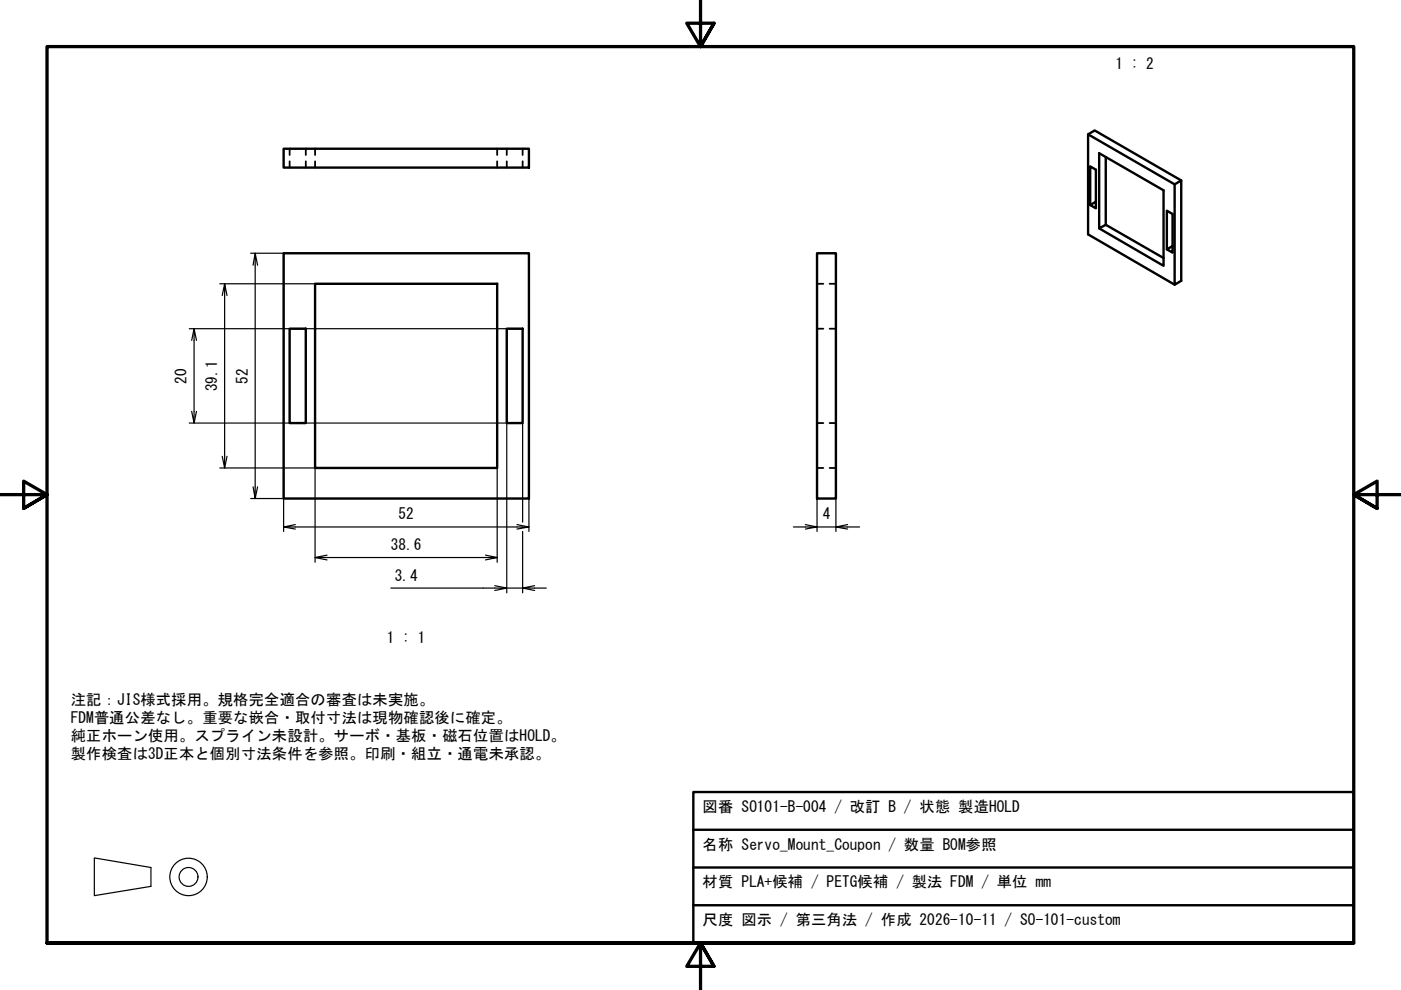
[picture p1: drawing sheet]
<svg xmlns="http://www.w3.org/2000/svg" width="297mm" height="210mm" viewBox="0 0 297 210" stroke-linecap="round" stroke-linejoin="round" font-family="sans-serif">
<!-- layer: Visible (ISO) -->
<path d="M60.1 31.5h52v4h-52zM230.7 28.5l18.3 10.6 1.4-.8v21.2l-1.4 .9v-21.3M234.4 33.3v14.4M250.4 38.3l-18.3-10.6-1.4 .8v21.2l18.3 10.7M60.1 53.7h52v52h-52zM173.2 53.7h4v52h-4zM232.3 42.8l-1.2 .7 1.2 .7v-8.2l-1.2-.7v8.2M233 48.4l13.7 8v-16l-13.7-7.9v15.9l1.4-.7 12.3 7M248.6 52.2l-1.2 .7 1.2 .7v-8.2l-1.2-.7v8.2M61.4 69.7h3.4v20h-3.4zM66.8 60.2h38.6v39h-38.6zM107.4 69.7h3.4v20h-3.4z" fill="none" stroke="#000" stroke-width=".51"/>
<!-- layer: Hidden (ISO) -->
<g fill="none" stroke="#000" stroke-width=".38">
<path d="M61.4 31.5v1.4M61.4 34.2v1.3M64.8 31.5v1.4M64.8 34.2v1.3M66.8 31.5v1.4M66.8 34.2v1.3M105.4 31.5v1.4M105.4 34.2v1.3M107.4 31.5v1.4M107.4 34.2v1.3M110.8 31.5v1.4M110.8 34.2v1.3"/>
<path d="M173.2 69.7h1.4M173.2 60.2h1.4M175.9 69.7h1.3M175.9 60.2h1.3M173.2 89.7h1.4M173.2 99.2h1.4M175.9 89.7h1.3M175.9 99.2h1.3"/>
</g>
<!-- layer: Border (ISO) -->
<path d="M148.5 -.1v10l-2.9-5h5.8l-2.9 5 2.9-5M0 104.9h10l-5-2.9v5.8l5-2.9-5 2.9M297 104.9h-10l5-2.9v5.8l-5-2.9 5 2.9M10 199.9v-190h277v190h-277h277M151.4 204.9l-2.9-5 2.9 5h-5.8l2.9-5v10" fill="none" stroke="#000" stroke-width=".7"/>
<!-- layer: Title (ISO) -->
<path d="M147 167.9h140v32h-140zM147 175.9h140M147 183.9h140M147 191.9h140" fill="none" stroke="#000" stroke-width=".51"/>
<!-- layer: Sketch Geometry (ISO) -->
<g fill="none" stroke="#000" stroke-width=".25">
<path d="M20 181.9l12 2v4l-12 2z"/>
<circle cx="40" cy="185.9" r="4"/>
<circle cx="40" cy="185.9" r="2"/>
</g>
<!-- layer: Dimension (ISO) -->
<g fill="none" stroke="#000" stroke-width=".25">
<path d="M53.1 53.7h7v59M54.1 53.7l-.4 2.5M54.6 56.2l-.5-2.5v52l-.4-2.5M112.1 53.7v59M40.1 69.7h70.7M41.1 69.7l-.5 2.5M41.7 72.2l-.6-2.5v20l-.5-2.5M46.6 60.2h58.8M47.6 60.2l-.5 2.4M48.1 62.6l-.5-2.4v39l-.5-2.5M173.2 69.7v43M177.2 69.7v43"/>
<path d="M40.1 89.7h70.7v21M41.7 87.2l-.6 2.5M46.6 99.2h58.8v20M48.1 96.7l-.5 2.5M66.8 99.2v20M107.4 89.7v36M53.1 105.7h7M54.6 103.2l-.5 2.5M60.1 111.7l2.5 .5M62.6 111.2l-2.5 .5h52l-2.5 .5M66.8 118.2l2.5 .5M69.3 117.7l-2.5 .5h38.6l-2.5 .5"/>
<path d="M102.9 117.7l2.5 .5M109.6 111.2l2.5 .5M110.8 112.7v13M168.2 111.7h5l-2.4 .5M170.8 111.2l2.4 .5h4l2.5 .5M179.7 111.2l-2.5 .5h5M82.9 124.7h24.5l-2.5 .5M104.9 124.2l2.5 .5h3.4l2.5 .5M113.3 124.2l-2.5 .5h5"/>
</g>
<g font-size="3.2">
<text x="236.5" y="14.7">1 : 2</text>
<text x="39.6" y="81.3" transform="rotate(-90 39.6 81.3)">20</text>
<text x="46" y="83" transform="rotate(-90 46 83)">39.1</text>
<text x="52.6" y="81.3" transform="rotate(-90 52.6 81.3)">52</text>
<text x="84.5" y="110.1">52</text>
<text x="174.4" y="110.1">4</text>
<text x="82.9" y="116.6">38.6</text>
<text x="83.7" y="123.1">3.4</text>
<text x="82" y="136.2">1 : 1</text>
<text x="15" y="149.6">注記：JIS様式採用。規格完全適合の審査は未実施。</text>
<text x="15" y="153.4">FDM普通公差なし。重要な嵌合・取付寸法は現物確認後に確定。</text>
<text x="15" y="157.1">純正ホーン使用。スプライン未設計。サーボ・基板・磁石位置はHOLD。</text>
<text x="15" y="160.9">製作検査は3D正本と個別寸法条件を参照。印刷・組立・通電未承認。</text>
<text x="149" y="172.1">図番 SO101-B-004 / 改訂 B / 状態 製造HOLD</text>
<text x="149" y="180.1">名称 Servo_Mount_Coupon / 数量 BOM参照</text>
<text x="149" y="188.1">材質 PLA+候補 / PETG候補 / 製法 FDM / 単位 mm</text>
<text x="149" y="196.1">尺度 図示 / 第三角法 / 作成 2026-10-11 / SO-101-custom</text>
</g>
</svg>
